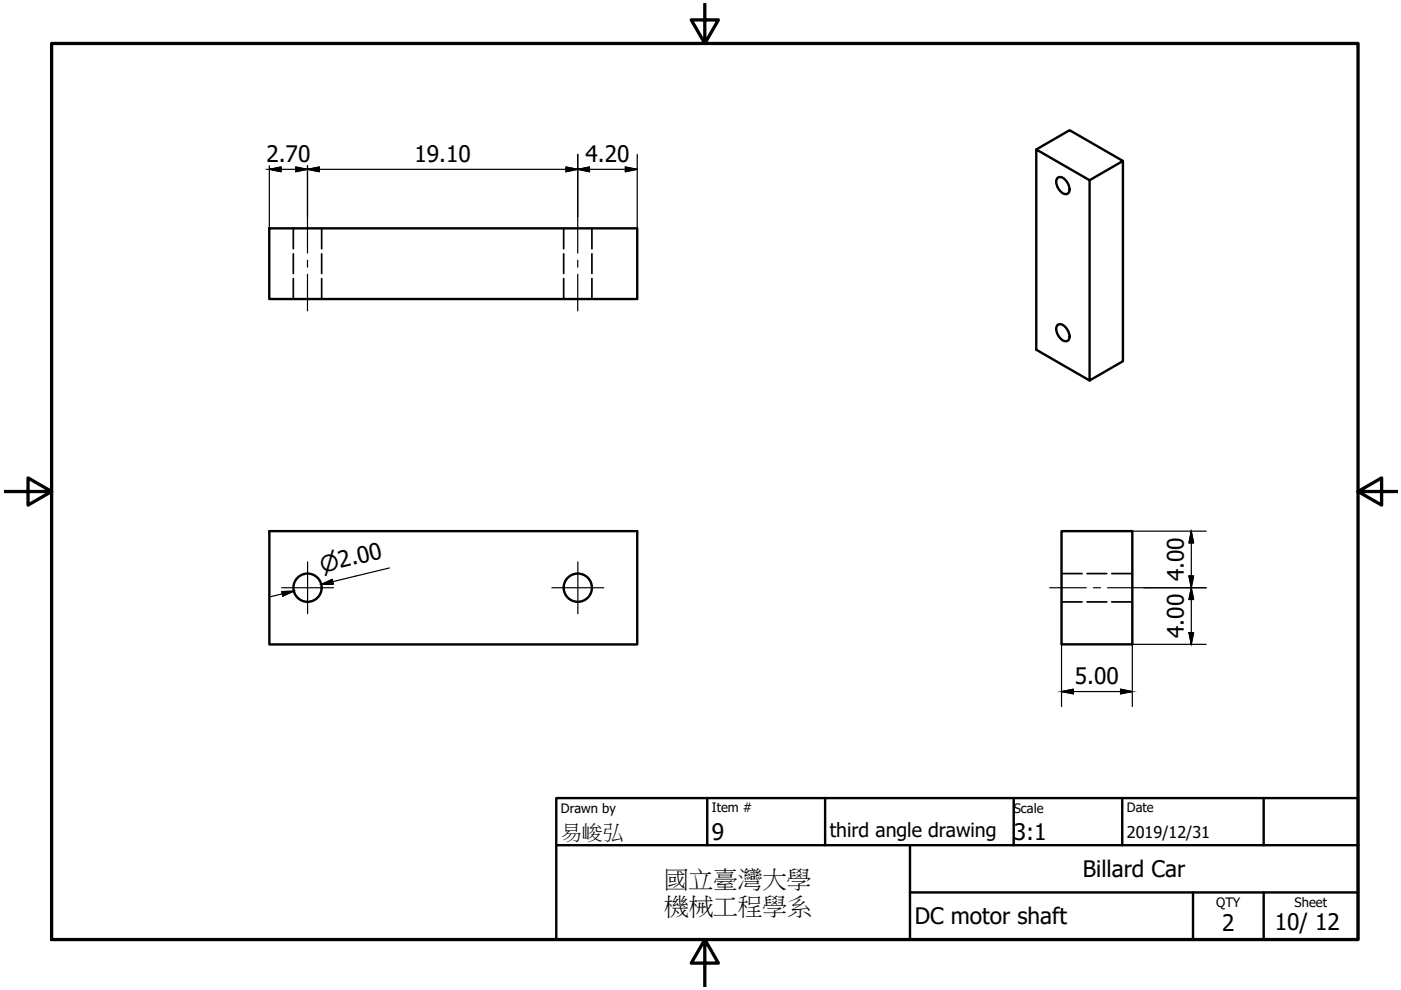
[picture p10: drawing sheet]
<svg xmlns="http://www.w3.org/2000/svg" width="297mm" height="210mm" viewBox="0 0 297 210" stroke-linecap="round" stroke-linejoin="round" font-family="sans-serif">
<!-- layer: Visible (ISO) -->
<g fill="none" stroke="#000" stroke-width=".51">
<path d="M219.7 31.7l7.1-4.1 11.3 6.5-7.1 4.1M224.2 37.7a1.63 1.63 0 0 1 2.1 1.1 1.63 1.63 0 0 1-.1 2.3 2.49 2.49 0 0 1-2-3.4zM231 38.2l-11.3-6.5v42.5l11.3 6.5M238.1 34.1v42.5l-7.1 4.1v-42.5M57.1 48.4h78v15h-78zM224.2 68.9a1.63 1.63 0 0 1 2.1 1.1 1.63 1.63 0 0 1-.1 2.3 2.49 2.49 0 0 1-2-3.4zM57.1 112.6h78v24h-78zM225.1 112.6h15v24h-15z"/>
<circle cx="65.2" cy="124.6" r="3"/>
<circle cx="122.5" cy="124.6" r="3"/>
</g>
<!-- layer: Center Mark (ISO) -->
<path d="M65.2 119.1v11M122.5 119.1v11M59.7 124.6h11M117 124.6h11" fill="none" stroke="#000" stroke-width=".25"/>
<!-- layer: Hidden (ISO) -->
<g fill="none" stroke="#000" stroke-width=".36">
<path d="M62.2 48.4v4.4M62.2 53.8v4.2M62.2 59.1v4.3M68.2 48.4v4.4M68.2 53.8v4.2M68.2 59.1v4.3M119.5 48.4v4.4M119.5 53.8v4.2M119.5 59.1v4.3M125.5 48.4v4.4M125.5 53.8v4.2M125.5 59.1v4.3"/>
<path d="M225.1 127.6h4.3M225.1 121.6h4.3M230.5 127.6h4.2M230.5 121.6h4.2M235.7 127.6h4.4M235.7 121.6h4.4"/>
</g>
<!-- layer: Centerline (ISO) -->
<path d="M65.2 45.9v7.8M65.2 55.2v1.4M65.2 58.2v7.7M122.5 45.9v7.8M122.5 55.2v1.4M122.5 58.2v7.7M222.6 124.6h7.7M231.8 124.6h1.5M234.8 124.6h7.8" fill="none" stroke="#000" stroke-width=".25"/>
<!-- layer: Border (ISO) -->
<path d="M10.9 9.2h277v190h-277zM149.4 .8v8.4l-2.8-5h5.7l-2.9 5M1 104.2h9.9l-5-2.9v5.8l5-2.9M287.9 104.2l5 2.9v-5.8l-5 2.9h8.4M149.4 199.2l2.9 5h-5.7l2.8-5v10" fill="none" stroke="#000" stroke-width=".7"/>
<!-- layer: Title (ISO) -->
<path d="M117.9 169.2h170v30h-170zM117.9 179.2h170M149.9 169.2v10M174.9 169.2v10M192.9 179.2v20M214.9 169.2v10M237.9 169.2v10M267.9 169.2v10M192.9 189.2h95M252.9 189.2v10M267.9 189.2v10" fill="none" stroke="#000" stroke-width=".51"/>
<!-- layer: Dimension (ISO) -->
<g fill="none" stroke="#000" stroke-width=".25">
<path d="M57.1 35.9l2.5 .5v-1l-2.5 .5h8.1l-2.5 .5v-1l5 1v-1l-2.5 .5h57.3l-2.5 .5v-1l5 1v-1l-2.5 .5h12.6l-2.5 .5v-1l2.5 .5M57.1 35.1v13.3M65.2 35.1v10.8M122.5 32.7v13.2M135.1 32.7v15.7M240.1 112.6h15.6M252.6 112.6l-.5 2.5h1l-.5-2.5v12l-.5-2.5h1l-1 5h1l-.5-2.5v12l-.5-2.5h1l-.5 2.5M62.3 125.3l-2.6 .1 .3 1 2.3-1.1-4.9 1.2M82.6 120.4l-14.5 3.5 2.6-.1-.3-1-2.3 1.1 2.4-.6M225.1 136.6v13.2M242.6 124.6h13.1M255.7 136.6h-15.6v13.2"/>
<path d="M225.1 146.6l2.5 .5v-1l-2.5 .5h15l-2.5 .5v-1l2.5 .5"/>
</g>
<g fill="#000" stroke="#000" stroke-width=".21">
<path d="M252.6 112.6l.5 2.5h-1zM252.1 122.1h1l-.5 2.5zM252.1 134.1h1l-.5 2.5zM252.6 124.6l.5 2.5h-1z"/>
<path d="M57.1 35.9l2.5-.5v.5zM57.1 35.9l2.5 .5v-.5z"/>
<path d="M62.7 35.4l2.5 .5h-2.5zM62.7 35.9v.5l2.5-.5z"/>
<path d="M65.2 35.9l2.5-.5v.5zM65.2 35.9l2.5 .5v-.5z"/>
<path d="M120 35.4l2.5 .5h-2.5zM120 35.9v.5l2.5-.5z"/>
<path d="M122.5 35.9l2.5-.5v.5zM122.5 35.9l2.5 .5v-.5z"/>
<path d="M132.6 35.4l2.5 .5h-2.5zM132.6 35.9v.5l2.5-.5z"/>
<path d="M59.7 125.4l2.6-.1zM59.7 125.4l.3 1 2.1-1z"/>
<path d="M68.3 123.8l2.1-1 .3 1zM68.1 123.9l2.6-.1z"/>
<path d="M225.1 146.6l2.5-.5v.5zM225.1 146.6l2.5 .5v-.5z"/>
<path d="M237.6 146.1l2.5 .5h-2.5zM237.6 146.6v.5l2.5-.5z"/>
</g>
<g font-size="5.2">
<text x="140.8" y="188.1">國立臺灣大學</text>
<text x="140.8" y="193.9">機械工程學系</text>
</g>
<g font-size="4.8">
<text x="56.5" y="34.3">2.70</text>
<text x="87.9" y="34.3">19.10</text>
<text x="124.1" y="34.3">4.20</text>
<text x="251" y="123.3" transform="rotate(-90 251 123.3)">4.00</text>
<text x="251" y="135.3" transform="rotate(-90 251 135.3)">4.00</text>
<text x="227.9" y="145">5.00</text>
<text x="150.9" y="178.1">9</text>
<text x="214.9" y="178.1">3:1</text>
<text x="229.6" y="186">Billard Car</text>
<text x="193.9" y="196">DC motor shaft</text>
<text x="259.1" y="197.5">2</text>
<text x="270.3" y="197.2">10/ 12</text>
</g>
<text font-size="4.7" x="68.3" y="121.5" transform="rotate(-14 68.3 121.5)">⌀2.00</text>
<text font-size="4.5" x="118.9" y="177.8">易峻弘</text>
<text font-size="4.1" x="175.9" y="177.4">third angle drawing</text>
<text font-size="3.4" x="238.9" y="177.7">2019/12/31</text>
<g font-size="2.8">
<text x="118.9" y="172.3">Drawn by</text>
<text x="150.9" y="172.2">Item #</text>
<text x="214.9" y="172.3">Scale</text>
<text x="238.9" y="172.2">Date</text>
<text x="257.9" y="192.2">QTY</text>
<text x="274.5" y="192.3">Sheet</text>
</g>
</svg>
